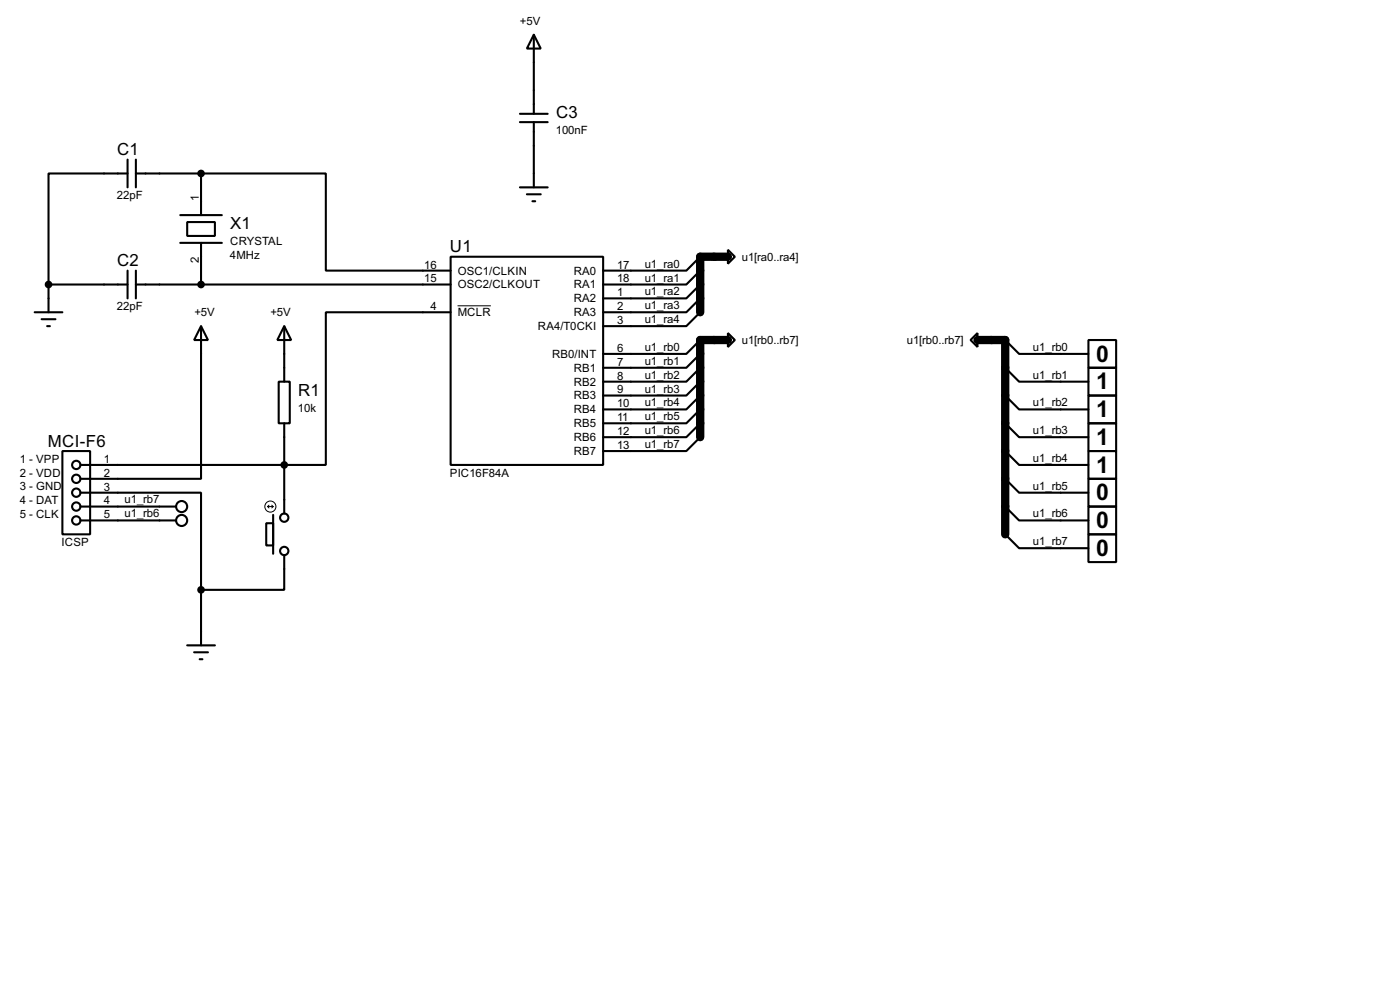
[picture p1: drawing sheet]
<svg xmlns="http://www.w3.org/2000/svg" width="256mm" height="180mm" viewBox="0 0 256 180" stroke-linecap="round" stroke-linejoin="round" font-family="sans-serif">
<path d="M133.3 47h-5v10.1M133.3 62.2h-5v17.8M179.1 62.2h5v35.6" fill="none" stroke="#000" stroke-width="1.5"/>
<g fill="none" stroke="#000" stroke-width=".38">
<path d="M97.8 6.3l1.3 2.6h-2.6zM97.8 6.3v14.5M23.4 31.7h-14.5v20.4M23.4 29.2v5.1M24.9 31.7h11.9M24.9 29.2v5.1M33 39.4h7.6M36.8 31.7h22.9v17.8h22.8M36.8 31.7v7.7M95.2 20.8h5.1M95.2 22.4h5.1M95.2 34.3h5.1"/>
<path d="M96.5 35.6h2.6M97.5 36.8h.5M97.8 22.4v11.9M6.3 57.1h5.1M7.6 58.4h2.6M8.6 59.7h.5M8.9 52.1h14.5M8.9 52.1v5M23.4 49.5v5.1M24.9 52.1h57.6M24.9 49.5v5.1M33 44.4h7.6"/>
<path d="M34.3 40.6h5.1v2.6h-5.1zM36.8 59.7l1.3 2.5h-2.5zM36.8 59.7v27.9h-22.1M36.8 44.4v7.7M52.1 59.7l1.2 2.5h-2.5zM52.1 59.7v10.1M82.5 47h28v38.1h-28zM82.5 57.1h-22.8v28h-45M128.3 57.1l-2.6 2.6h-15.2M128.3 54.6l-2.6 2.5h-15.2M128.3 52.1l-2.6 2.5h-15.2M128.3 49.5l-2.6 2.6h-15.2"/>
<path d="M128.3 47l-2.6 2.5h-15.2M133.3 45.7l1.3 1.3-1.3 1.3zM51.1 69.8h2v7.7h-2zM52.1 77.5v16.5M128.3 77.5l-2.6 2.5h-15.2M128.3 74.9l-2.6 2.6h-15.2M128.3 72.4l-2.6 2.5h-15.2M128.3 69.8l-2.6 2.6h-15.2M128.3 67.3l-2.6 2.5h-15.2M128.3 64.8l-2.6 2.5h-15.2M128.3 62.2l-2.6 2.6h-15.2M133.3 61l1.3 1.2-1.3 1.3z"/>
<path d="M177.8 62.2l1.3-1.2v2.5zM184.1 77.5l2.6 2.5h12.7M184.1 72.4l2.6 2.5h12.7M184.1 67.3l2.6 2.5h12.7M184.1 62.2l2.6 2.6h12.7M199.4 62.2h5.1v5.1h-5.1zM199.4 67.3h5.1v5.1h-5.1zM199.4 72.4h5.1v5.1h-5.1zM199.4 77.5h5.1v5h-5.1zM11.4 82.5h5.1v15.3h-5.1zM14.7 90.2h22.1v17.7M14.7 92.7h17.6"/>
<path d="M14.7 95.2h17.6M48.8 95.8h1.2v4h-1.2zM50 94.2v7.1M128.3 80l-2.6 2.5h-15.2M184.1 97.8l2.6 2.5h12.7M184.1 92.7l2.6 2.5h12.7M184.1 87.6l2.6 2.6h12.7M184.1 82.5l2.6 2.6h12.7M199.4 82.5h5.1v5.1h-5.1zM199.4 87.6h5.1v5.1h-5.1zM199.4 92.7h5.1v5.1h-5.1zM199.4 97.8h5.1v5.1h-5.1z"/>
<path d="M34.3 118.1h5.1M35.6 119.4h2.5M36.8 107.9v10.2M52.1 101.6v6.3h-15.3M36.6 120.6h.5"/>
<circle cx="14" cy="85.1" r=".76"/>
<circle cx="14" cy="87.6" r=".76"/>
<circle cx="14" cy="92.7" r=".76"/>
<circle cx="14" cy="95.3" r=".76"/>
<circle cx="14" cy="90.2" r=".76"/>
<circle cx="33.3" cy="92.7" r="1.02"/>
<circle cx="33.3" cy="95.3" r="1.02"/>
<circle cx="52.1" cy="94.7" r=".76"/>
<circle cx="52.1" cy="100.8" r=".76"/>
</g>
<g fill="none" stroke="#000" stroke-width=".18">
<path d="M83.8 56h6.1M49 92.7h1M49 92.7l.3 .3M49.3 92.5l-.3 .2M49.8 92.5l.2 .2M50 92.7l-.2 .3"/>
<circle cx="49.5" cy="92.7" r="1.02"/>
</g>
<g fill="#000" stroke="#000" stroke-width=".38">
<circle cx="36.8" cy="31.7" r=".51"/>
<circle cx="8.9" cy="52.1" r=".51"/>
<circle cx="36.8" cy="52.1" r=".51"/>
<circle cx="52.1" cy="85.1" r=".51"/>
<circle cx="36.8" cy="107.9" r=".51"/>
</g>
<g font-size="4.7">
<text x="200.8" y="66.2">0</text>
<text x="200.8" y="71.2">1</text>
<text x="200.8" y="76.3">1</text>
<text x="200.8" y="81.4">1</text>
<text x="200.8" y="86.5">1</text>
<text x="200.8" y="91.6">0</text>
<text x="200.8" y="96.6">0</text>
<text x="200.8" y="101.7">0</text>
</g>
<g font-size="3.4">
<text x="101.9" y="21.6">C3</text>
<text x="21.5" y="28.4">C1</text>
<text x="42.2" y="42">X1</text>
<text x="82.4" y="46.2">U1</text>
<text x="21.5" y="48.7">C2</text>
<text x="54.6" y="72.4">R1</text>
<text x="8.8" y="81.7">MCI-F6</text>
</g>
<g font-size="2.3">
<text x="95.2" y="4.5">+5V</text>
<text x="101.8" y="24.6">100nF</text>
<text x="21.4" y="36.4">22pF</text>
<text x="36.4" y="36.8" transform="rotate(-90 36.4 36.8)">1</text>
<text x="42.1" y="47.5">4MHz</text>
<text x="42.2" y="44.9">CRYSTAL</text>
<text x="135.9" y="47.7">u1[ra0..ra4]</text>
<text x="36.4" y="48.1" transform="rotate(-90 36.4 48.1)">2</text>
<text x="77.7" y="49.1">16</text>
<text x="77.7" y="51.7">15</text>
<text x="83.9" y="50.2">OSC1/CLKIN</text>
<text x="83.9" y="52.8">OSC2/CLKOUT</text>
<text x="105.1" y="50.2">RA0</text>
<text x="105.1" y="52.8">RA1</text>
<text x="113" y="49.1">17</text>
<text x="113" y="51.7">18</text>
<text x="118.1" y="51.5">u1_ra1</text>
<text x="118.1" y="49">u1_ra0</text>
<text x="21.4" y="56.7">22pF</text>
<text x="35.6" y="57.9">+5V</text>
<text x="49.5" y="57.9">+5V</text>
<text x="78.9" y="56.8">4</text>
<text x="83.9" y="57.9">MCLR</text>
<text x="105.1" y="55.3">RA2</text>
<text x="105.1" y="57.9">RA3</text>
<text x="113" y="54.2">1</text>
<text x="113" y="56.8">2</text>
<text x="113" y="59.3">3</text>
<text x="118.1" y="59.1">u1_ra4</text>
<text x="118.1" y="56.6">u1_ra3</text>
<text x="118.1" y="54.1">u1_ra2</text>
<text x="98.5" y="60.4">RA4/T0CKI</text>
<text x="101.1" y="65.5">RB0/INT</text>
<text x="113" y="64.4">6</text>
<text x="118.1" y="64.2">u1_rb0</text>
<text x="135.9" y="62.9">u1[rb0..rb7]</text>
<text x="166.1" y="62.9">u1[rb0..rb7]</text>
<text x="189.2" y="64.2">u1_rb0</text>
<text x="105.1" y="68">RB1</text>
<text x="105.1" y="70.6">RB2</text>
<text x="113" y="66.9">7</text>
<text x="113" y="69.5">8</text>
<text x="118.1" y="71.8">u1_rb3</text>
<text x="118.1" y="69.3">u1_rb2</text>
<text x="118.1" y="66.8">u1_rb1</text>
<text x="189.2" y="69.3">u1_rb1</text>
<text x="54.6" y="75.4">10k</text>
<text x="105.1" y="73.1">RB3</text>
<text x="105.1" y="75.6">RB4</text>
<text x="113" y="72">9</text>
<text x="113" y="74.5">10</text>
<text x="113" y="77.1">11</text>
<text x="118.1" y="76.9">u1_rb5</text>
<text x="118.1" y="74.4">u1_rb4</text>
<text x="189.2" y="74.4">u1_rb2</text>
<text x="105.1" y="78.2">RB5</text>
<text x="105.1" y="80.7">RB6</text>
<text x="105.1" y="83.3">RB7</text>
<text x="113" y="79.6">12</text>
<text x="113" y="82.2">13</text>
<text x="118.1" y="82">u1_rb7</text>
<text x="118.1" y="79.5">u1_rb6</text>
<text x="189.2" y="79.5">u1_rb3</text>
<text x="3.6" y="84.7">1 - VPP</text>
<text x="3.6" y="87.2">2 - VDD</text>
<text x="3.6" y="89.7">3 - GND</text>
<text x="19" y="84.7">1</text>
<text x="19" y="87.2">2</text>
<text x="19" y="89.8">3</text>
<text x="82.4" y="87.2">PIC16F84A</text>
<text x="189.2" y="89.6">u1_rb5</text>
<text x="189.2" y="84.5">u1_rb4</text>
<text x="3.6" y="92.2">4 - DAT</text>
<text x="3.6" y="94.8">5 - CLK</text>
<text x="19" y="92.3">4</text>
<text x="19" y="94.9">5</text>
<text x="22.8" y="92.1">u1_rb7</text>
<text x="22.8" y="94.7">u1_rb6</text>
<text x="189.2" y="94.7">u1_rb6</text>
<text x="11.3" y="99.9">ICSP</text>
<text x="189.2" y="99.7">u1_rb7</text>
</g>
</svg>
